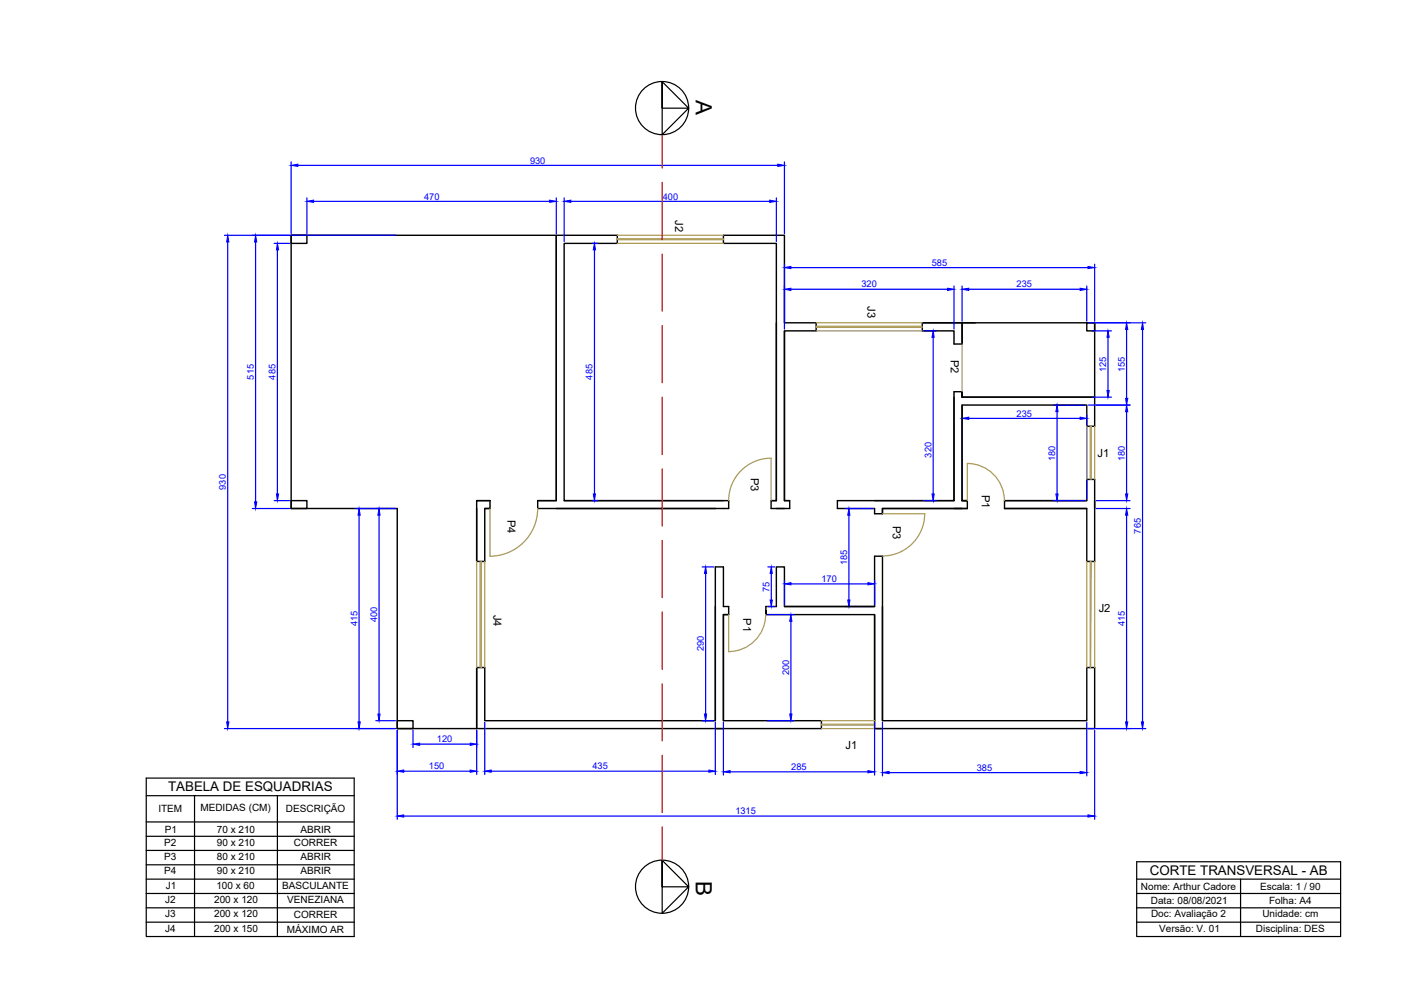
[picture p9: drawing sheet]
<svg xmlns="http://www.w3.org/2000/svg" width="297mm" height="210mm" viewBox="0 0 297 210" stroke-linecap="round" stroke-linejoin="round" font-family="sans-serif">
<!-- layer: paredes -->
<g fill="none" stroke="#000" stroke-width=".3">
<path d="M61 49.3h3.3v1.7h-3.3zM116.5 49.3h12.8v1.7h-11.1v53.9h34.4v1.6h-40v-1.6h3.9zM162.6 67.6v37.3h-1.1v1.6h3.9v-1.6h-1.1v-35.6M193.2 67.6h8.3v4.5M201.5 72.1v-4.5h27.8v15.6h-27.8v-1.1v1.1M204.3 67.6h-11.1v1.7h6.6v2.8h1.7M227.7 67.6h1.6v1.7h-1.6zM199.8 83.2v21.7h-16.6M201.5 83.2h27.8v6.1h-1.6v-4.4h-26.2v20h1.1h-1.1M201.5 83.2v-1.1h-1.7v22.8h-24.4v1.6h7.8v1.1h1.7v-1.1h17.7M201.5 84.9v20M61 104.9h3.3v1.6h-3.3z"/>
<path d="M99.9 104.9h2.7M99.9 106.5v11.1M102.6 106.5h-1.1v11.1h-1.6M102.6 104.9h-2.7v12.7M102.6 104.9v1.6h-1.1M112.6 104.9h3.9v-55.6h-55.5v57.2h22.2v46.1h16.7v-12.8M118.2 104.9h33.3M161.5 104.9h1.1v-53.9h-11.1v-1.7h12.8v18.3h6.7v1.7h-6.7v35.6h1.1M201.5 104.9h1.1v1.6M202.6 106.5h-17.7v1.1M210.4 104.9h17.3v-4.5h1.6v17.2h-1.6v-11.1h-17.3M210.4 104.9h17.3"/>
<path d="M210.4 106.5h17.3M210.4 104.9v1.6M99.9 139.8h1.6v11.2h48.3v-32.2h1.7v8.3h1.1v1.6h-1.1v22.3M99.9 139.8v12.8h51.6M149.8 127.1v23.9M152.6 128.7h-1.1v22.3h20.6v1.6h-22.3M160.4 128.7h22.8v22.3M164.3 127.1h18.9M183.2 127.1v-10.6h1.7v34.5h42.8v-11.2h1.6v12.8h-46.1M183.2 127.1h-18.9v-8.3h-1.7v8.3h-2.2v1.6v-.8M183.2 128.7v23.9M184.9 127.1v23.9"/>
<path d="M83.2 151h3.3v1.6h-3.3zM183.2 152.6h1.7"/>
</g>
<!-- layer: medidas -->
<g fill="none" stroke="#00f" stroke-width=".25">
<path d="M61 33.9v15.1M62.4 34.6h100.5M164.3 33.9v15.1M47 49.3h35.8M47.7 50.7v100.5M53.5 50.7v54.4M57.4 51h3.2M58.1 52.3v51.2M64.3 41.5v7.5M65.7 42.2h49.4M116.5 41.5v7.5M118.2 41.5v9.1"/>
<path d="M119.6 42.2h41.6M124.1 51h1.1M124.5 52.3v51.2M162.6 41.5v9.1M164.3 55.3v13.6M165.7 56.1h62.2M199.8 59.9v9M201.5 59.9v7.4M227.7 59.9v7.4M229.3 55.3v12M165.7 60.6h32.8M193.5 69.3h2.7"/>
<path d="M195.5 70.7v32.8M202.9 60.6h23.4M228 67.6h12M228.8 69.3h4M232.1 70.7v11.1M236 69v14.5M239.3 69v82.2M201.5 86.9v17.6M202.9 87.6h23.4M220.7 84.9h6.6M221.4 86.2v17.3M227.7 86.9v17.6"/>
<path d="M228 84.9h8.7M228.8 83.2h4M236 86.2v17.3M52.9 106.5h7.7M57.4 104.9h3.2M74.5 106.5h8.3M75.2 107.9v43.3M79.4 107.9v41.7M124.1 104.9h1.1M147.1 118.8h2.4M160.9 118.8h1.4M177.1 106.5h5.8"/>
<path d="M177.8 107.9v17.8M193.5 104.9h2.7M220.7 104.9h6.6M229.6 106.5h7.1M229.6 104.9h7.1M236 107.9v43.3M147.8 120.1v29.5M160.8 128.7h5.6M160.9 127.1h1.4M161.6 120.1v5.6M164.3 121.6v5.1M165.7 122.3h16.1"/>
<path d="M165.7 130.1v19.5M177.1 127.1h5.8M183.2 121.6v5.1M47 152.6h35.8M78.7 151h4.1M83.2 153v18.6M86.5 153v3.6M87.9 155.9h10.6M99.9 153v9.2M101.5 151.3v10.9M147.1 151h2.4M149.8 151.3v10.9"/>
<path d="M151.5 151.3v11.1M160.8 151h5.6M183.2 151.3v11.1M184.9 151.3v11.2M227.7 151.3v11.2M228 152.6h12M229.3 153v18.6M84.6 161.6h13.9M84.6 171h143.3M102.9 161.6h45.6M152.9 161.7h28.9M186.3 161.9h40"/>
</g>
<g fill="#00f" stroke="#00f" stroke-width=".21">
<path d="M226.3 87.4l1.4 .2-1.4 .3z"/>
<path d="M201.5 87.6l1.4-.2v.5z"/>
<path d="M148.5 161.3l1.3 .3-1.3 .2z"/>
<path d="M101.5 161.6l1.4-.3v.5z"/>
<path d="M177.8 106.5l.2 1.4h-.4z"/>
<path d="M177.6 125.7h.4l-.2 1.4z"/>
<path d="M181.8 122.1l1.4 .2-1.4 .2z"/>
<path d="M164.3 122.3l1.4-.2v.4z"/>
<path d="M232.1 69.3l.3 1.4h-.5z"/>
<path d="M231.9 81.8h.5l-.3 1.4z"/>
<path d="M226.3 60.4l1.4 .2-1.4 .2z"/>
<path d="M201.5 60.6l1.4-.2v.4z"/>
<path d="M165.7 128.7l.2 1.4h-.5z"/>
<path d="M165.4 149.6h.5l-.2 1.4z"/>
<path d="M58.1 51l.3 1.3h-.5z"/>
<path d="M57.9 103.5h.5l-.3 1.4z"/>
<path d="M64.3 42.2l1.4-.3v.5z"/>
<path d="M115.1 41.9l1.4 .3-1.4 .2z"/>
<path d="M86.5 155.9l1.4-.2v.4z"/>
<path d="M98.5 155.7l1.4 .2-1.4 .2z"/>
<path d="M79.1 149.6h.5l-.2 1.4z"/>
<path d="M79.4 106.5l.2 1.4h-.5z"/>
<path d="M83.2 171l1.4-.3v.5z"/>
<path d="M227.9 170.7l1.4 .3-1.4 .2z"/>
<path d="M239.1 151.2h.5l-.3 1.4z"/>
<path d="M239.3 67.6l.3 1.4h-.5z"/>
<path d="M227.9 55.8l1.4 .3-1.4 .2z"/>
<path d="M164.3 56.1l1.4-.3v.5z"/>
<path d="M124.5 51l.2 1.3h-.4z"/>
<path d="M124.3 103.5h.4l-.2 1.4z"/>
<path d="M195.5 69.3l.2 1.4h-.5z"/>
<path d="M195.2 103.5h.5l-.2 1.4z"/>
<path d="M162.9 34.4l1.4 .2-1.4 .3z"/>
<path d="M61 34.6l1.4-.2v.5z"/>
<path d="M47.5 151.2h.4l-.2 1.4z"/>
<path d="M47.7 49.3l.2 1.4h-.4z"/>
<path d="M161.2 41.9l1.4 .3-1.4 .2z"/>
<path d="M118.2 42.2l1.4-.3v.5z"/>
<path d="M98.5 161.3l1.4 .3-1.4 .2z"/>
<path d="M83.2 161.6l1.4-.3v.5z"/>
<path d="M151.5 161.7l1.4-.3v.5z"/>
<path d="M181.8 161.4l1.4 .3-1.4 .2z"/>
<path d="M184.9 161.9l1.4-.3v.5z"/>
<path d="M226.3 161.6l1.4 .3-1.4 .2z"/>
<path d="M221.2 103.5h.4l-.2 1.4z"/>
<path d="M221.4 84.9l.2 1.3h-.4z"/>
<path d="M235.8 83.5h.4l-.2 1.4z"/>
<path d="M236 67.6l.2 1.4h-.4z"/>
<path d="M198.5 60.4l1.3 .2-1.3 .2z"/>
<path d="M164.3 60.6l1.4-.2v.4z"/>
<path d="M53.5 49.3l.3 1.4h-.5z"/>
<path d="M53.3 105.1h.5l-.3 1.4z"/>
<path d="M75 151.2h.5l-.3 1.4z"/>
<path d="M75.2 106.5l.3 1.4h-.5z"/>
<path d="M236 84.9l.2 1.3h-.4z"/>
<path d="M235.8 103.5h.4l-.2 1.4z"/>
<path d="M236 106.5l.2 1.4h-.4z"/>
<path d="M235.8 151.2h.4l-.2 1.4z"/>
<path d="M161.3 125.7h.5l-.2 1.4z"/>
<path d="M161.6 118.8l.2 1.3h-.5z"/>
<path d="M147.8 118.8l.2 1.3h-.4z"/>
<path d="M147.6 149.6h.4l-.2 1.4z"/>
</g>
<!-- layer: janelas -->
<g fill="none" stroke="#ab9a54" stroke-width=".25">
<path d="M129.3 51h22.2M129.3 49.3h22.2M129.3 50.2h22.2M129.3 50h22.2M171 69.3h22.2M171 67.6h22.2M171 68.6h22.2M171 68.3h22.2M227.7 89.3v11.1M228.4 89.3v11.1M228.6 89.3v11.1M229.3 89.3v11.1"/>
<path d="M99.9 117.6v22.2M100.6 117.6v22.2M100.8 117.6v22.2M101.5 117.6v22.2M227.7 117.6v22.2M228.4 117.6v22.2M228.6 117.6l-.1 22.2M229.3 117.6v22.2M172.1 152.6h11.1M172.1 151h11.1M172.1 151.9h11.1M172.1 151.7h11.1"/>
</g>
<!-- layer: portas -->
<path d="M201.5 72.1v10M112.6 106.5a10 10 0 0 1-10 10v-10M152.6 104.9a8.9 8.9 0 0 1 8.9-8.9v8.9M184.9 107.6h8.8M193.7 107.6a8.9 8.9 0 0 1-8.9 8.9M210.4 104.9a7.8 7.8 0 0 0-7.8-7.8v7.8M152.6 128.7v7.8M160.4 128.7a7.8 7.8 0 0 1-7.8 7.8" fill="none" stroke="#ab9a54" stroke-width=".25"/>
<!-- layer: Legenda -->
<g fill="none" stroke="#000" stroke-width=".25">
<path d="M138.7 17.1l5.6 5.6-5.6 5.5v-11.1v5.6h5.6M30.6 163h43.6v33.2h-43.6zM30.6 166.7h43.6M30.6 172.2h43.6M30.6 175.2h43.6M30.6 178.2h43.6M40.8 166.7v29.5M58.1 166.7v29.5M30.6 181.2h43.6M30.6 184.2h43.6M30.6 187.2h43.6M30.6 190.2h43.6"/>
<path d="M30.6 193.2h43.6M138.7 180.2l5.6 5.6-5.6 5.5v-11.1v5.6h5.6M238.1 180.5h42.7v15.7h-42.7zM238.1 184.2h42.7M238.1 187.2h42.7M238.1 190.2h42.7M238.1 193.2h42.7M259.9 184.2v12"/>
<circle cx="138.7" cy="22.6" r="5.6"/>
<circle cx="138.7" cy="185.8" r="5.6"/>
</g>
<!-- layer: tracejado -->
<path d="M138.7 28.2v7M138.7 38.2v12M138.7 53.2v12M138.7 68.2v12M138.7 83.2v12M138.7 98.2v12M138.7 113.2v12M138.7 128.2v12M138.7 143.2v12M138.7 158.2v12M138.7 173.2v7" fill="none" stroke="#b80000" stroke-width=".25"/>
<g font-size="4.7">
<text x="145.8" y="21" transform="rotate(90 145.8 21)">A</text>
<text x="145.8" y="184.5" transform="rotate(90 145.8 184.5)">B</text>
</g>
<g font-size="2.8">
<text x="35.2" y="165.8">TABELA DE ESQUADRIAS</text>
<text x="240.9" y="183.3">CORTE TRANSVERSAL - AB</text>
</g>
<g font-size="2.4">
<text x="141.4" y="46.1" transform="rotate(90 141.4 46.1)">J2</text>
<text x="181.7" y="64.1" transform="rotate(90 181.7 64.1)">J3</text>
<text x="199.2" y="75.3" transform="rotate(90 199.2 75.3)">P2</text>
<text x="229.9" y="95.8">J1</text>
<text x="157.3" y="100" transform="rotate(90 157.3 100)">P3</text>
<text x="205.7" y="103.6" transform="rotate(90 205.7 103.6)">P1</text>
<text x="106.3" y="108.9" transform="rotate(90 106.3 108.9)">P4</text>
<text x="187.1" y="110.1" transform="rotate(90 187.1 110.1)">P3</text>
<text x="103.4" y="128.7" transform="rotate(90 103.4 128.7)">J4</text>
<text x="155.7" y="129.6" transform="rotate(90 155.7 129.6)">P1</text>
<text x="230.2" y="128.2">J2</text>
<text x="177.1" y="156.9">J1</text>
</g>
<g font-size="2.1">
<text x="33.2" y="170.2">ITEM</text>
<text x="42" y="170">MEDIDAS (CM)</text>
<text x="59.9" y="170.1">DESCRIÇÃO</text>
<text x="34.4" y="177.2">P2</text>
<text x="34.5" y="174.4">P1</text>
<text x="45.4" y="174.4">70 x 210</text>
<text x="45.4" y="177.2">90 x 210</text>
<text x="61.6" y="177.2">CORRER</text>
<text x="63" y="174.4">ABRIR</text>
<text x="34.4" y="180.2">P3</text>
<text x="34.4" y="183.2">P4</text>
<text x="45.4" y="180.2">80 x 210</text>
<text x="45.4" y="183.2">90 x 210</text>
<text x="63" y="180.2">ABRIR</text>
<text x="63" y="183.2">ABRIR</text>
<text x="34.6" y="189.2">J2</text>
<text x="34.7" y="186.2">J1</text>
<text x="44.9" y="189.2">200 x 120</text>
<text x="45.3" y="186.2">100 x 60</text>
<text x="59.1" y="186.2">BASCULANTE</text>
<text x="60.2" y="189.2">VENEZIANA</text>
<text x="239" y="186.4">Nome: Arthur Cadore</text>
<text x="241.1" y="189.4">Data: 08/08/2021</text>
<text x="264" y="186.4">Escala: 1 / 90</text>
<text x="265.8" y="189.4">Folha: A4</text>
<text x="34.6" y="192.2">J3</text>
<text x="34.6" y="195.2">J4</text>
<text x="44.9" y="192.2">200 x 120</text>
<text x="44.9" y="195.2">200 x 150</text>
<text x="60.1" y="195.6">MÁXIMO AR</text>
<text x="61.6" y="192.2">CORRER</text>
<text x="241.1" y="192.2">Doc: Avaliação 2</text>
<text x="242.9" y="195.2">Versão: V. 01</text>
<text x="263.1" y="195.2">Disciplina: DES</text>
<text x="264.4" y="192.2">Unidade: cm</text>
</g>
<g font-size="1.9" fill="#00f">
<text x="111" y="34.3">930</text>
<text x="88.8" y="41.8">470</text>
<text x="138.8" y="41.8">400</text>
<text x="195.2" y="55.7">585</text>
<text x="180.5" y="60.2">320</text>
<text x="213" y="60.2">235</text>
<text x="231.7" y="77.9" transform="rotate(-90 231.7 77.9)">125</text>
<text x="235.7" y="77.9" transform="rotate(-90 235.7 77.9)">155</text>
<text x="53.2" y="79.5" transform="rotate(-90 53.2 79.5)">515</text>
<text x="57.7" y="79.5" transform="rotate(-90 57.7 79.5)">485</text>
<text x="124.1" y="79.5" transform="rotate(-90 124.1 79.5)">485</text>
<text x="213" y="87.3">235</text>
<text x="195.1" y="95.9" transform="rotate(-90 195.1 95.9)">320</text>
<text x="221.1" y="96.5" transform="rotate(-90 221.1 96.5)">180</text>
<text x="235.7" y="96.5" transform="rotate(-90 235.7 96.5)">180</text>
<text x="47.3" y="102.6" transform="rotate(-90 47.3 102.6)">930</text>
<text x="239" y="111.8" transform="rotate(-90 239 111.8)">765</text>
<text x="177.4" y="118.5" transform="rotate(-90 177.4 118.5)">185</text>
<text x="161.2" y="124" transform="rotate(-90 161.2 124)">75</text>
<text x="172.1" y="121.9">170</text>
<text x="74.9" y="131.2" transform="rotate(-90 74.9 131.2)">415</text>
<text x="79" y="130.3" transform="rotate(-90 79 130.3)">400</text>
<text x="235.7" y="131.2" transform="rotate(-90 235.7 131.2)">415</text>
<text x="147.4" y="136.5" transform="rotate(-90 147.4 136.5)">290</text>
<text x="165.3" y="141.4" transform="rotate(-90 165.3 141.4)">200</text>
<text x="91.5" y="155.5">120</text>
<text x="89.9" y="161.2">150</text>
<text x="124.1" y="161.2">435</text>
<text x="165.8" y="161.3">285</text>
<text x="204.6" y="161.5">385</text>
<text x="154" y="170.6">1315</text>
</g>
</svg>
